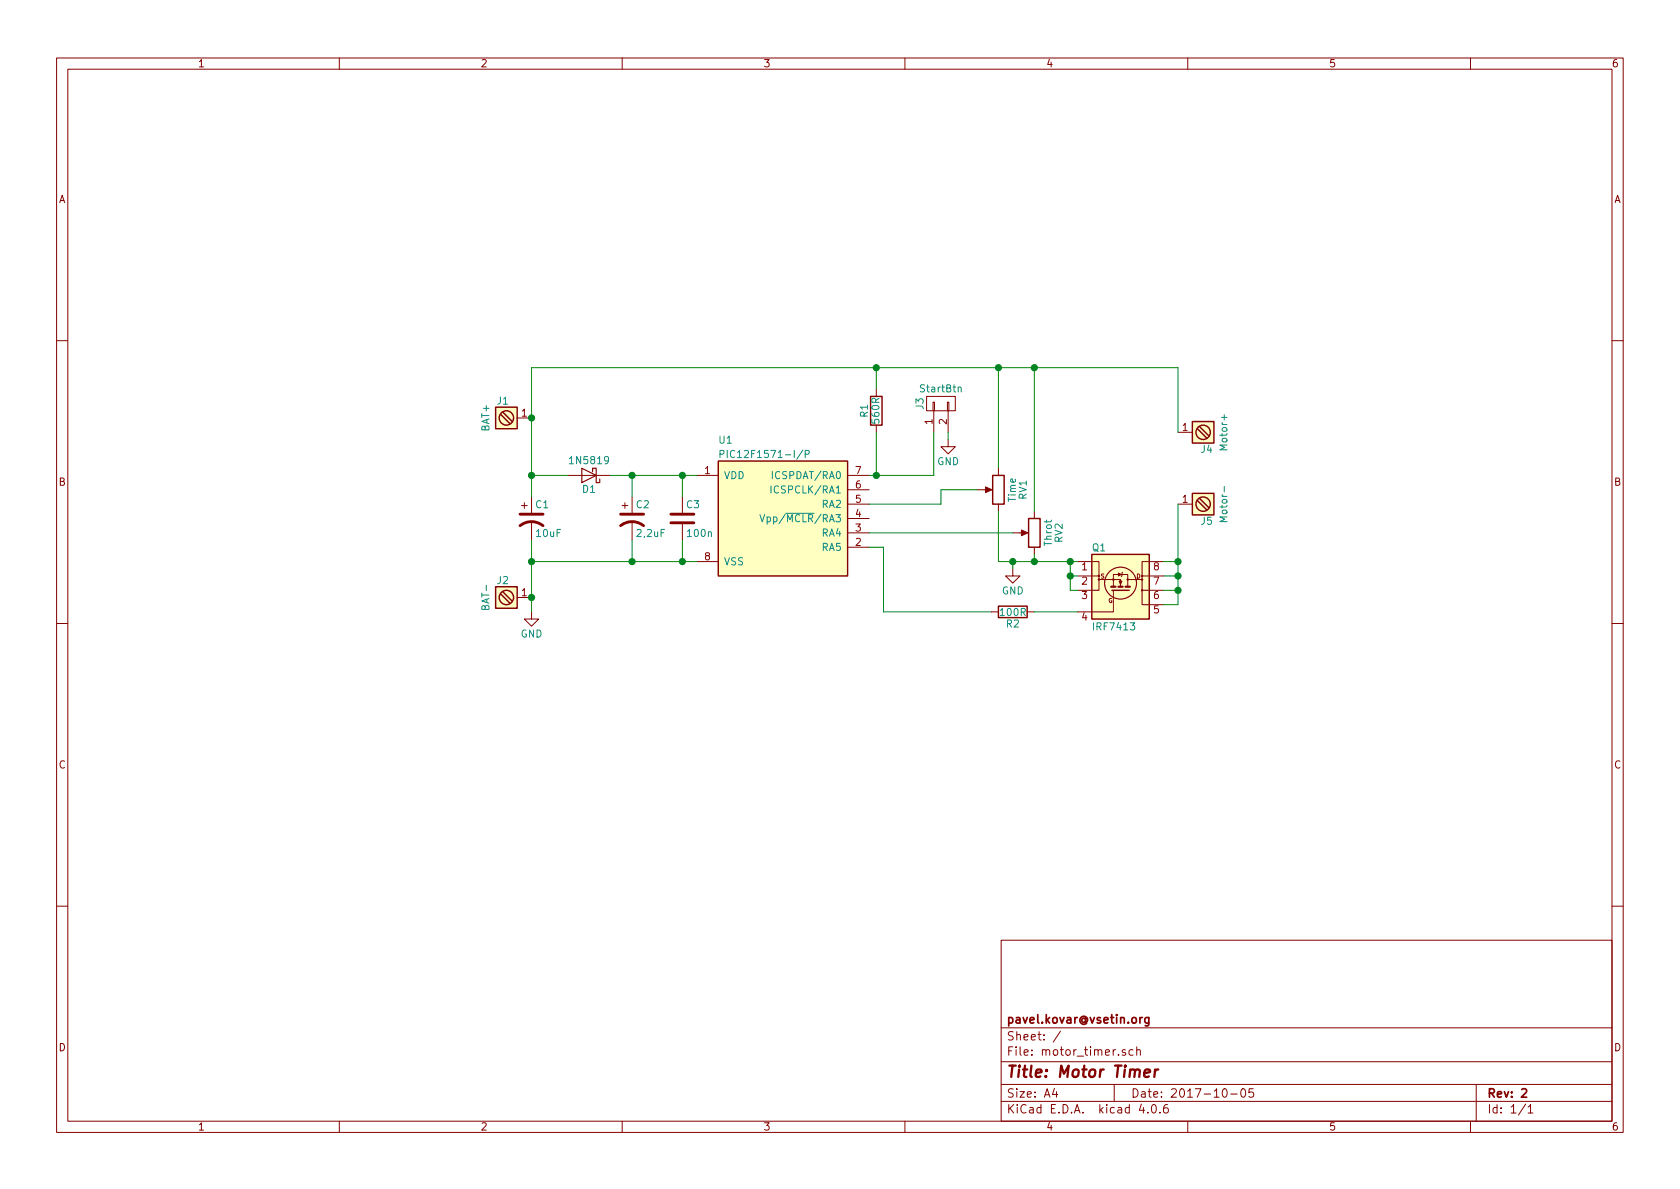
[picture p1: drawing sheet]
EESchema Schematic File Version 2
LIBS:power
LIBS:device
LIBS:transistors
LIBS:conn
LIBS:linear
LIBS:regul
LIBS:74xx
LIBS:cmos4000
LIBS:adc-dac
LIBS:memory
LIBS:xilinx
LIBS:microcontrollers
LIBS:dsp
LIBS:microchip
LIBS:analog_switches
LIBS:motorola
LIBS:texas
LIBS:intel
LIBS:audio
LIBS:interface
LIBS:digital-audio
LIBS:philips
LIBS:display
LIBS:cypress
LIBS:siliconi
LIBS:opto
LIBS:atmel
LIBS:contrib
LIBS:valves
LIBS:microchip_pic12mcu
LIBS:motor_timer-cache
EELAYER 25 0
EELAYER END
$Descr A4 11693 8268
encoding utf-8
Sheet 1 1
Title "Motor Timer"
Date "2017-10-05"
Rev "2"
Comp "pavel.kovar@vsetin.org"
Comment1 ""
Comment2 ""
Comment3 ""
Comment4 ""
$EndDescr
$Comp
L PIC12(L)F1501-I/P U1
U 1 1
P 5450 3600
F 0 "U1" H 5000 4150 50  0000 L CNN
F 1 "PIC12F1571-I/P" H 5000 4050 50  0000 L CNN
F 2 "Housings_DIP:DIP-8_W7.62mm_LongPads" H 5000 3150 50  0001 L CIN
F 3 "" H 5450 3600 50  0001 C CNN
	1    5450 3600
	1    0    0    -1  
$EndComp
$Comp
L Screw_Terminal_1x01 J1
U 1 1
P 3500 2900
F 0 "J1" H 3500 3050 50  0000 C TNN
F 1 "BAT+" V 3350 2900 50  0000 C TNN
F 2 "SMD_Packages:1Pin" H 3500 2775 50  0001 C CNN
F 3 "" H 3500 2800 50  0001 C CNN
	1    3500 2900
	1    0    0    -1  
$EndComp
$Comp
L Screw_Terminal_1x01 J2
U 1 1
P 3500 4150
F 0 "J2" H 3500 4300 50  0000 C TNN
F 1 "BAT-" V 3350 4150 50  0000 C TNN
F 2 "SMD_Packages:1Pin" H 3500 4025 50  0001 C CNN
F 3 "" H 3500 4050 50  0001 C CNN
	1    3500 4150
	1    0    0    -1  
$EndComp
$Comp
L Screw_Terminal_1x01 J4
U 1 1
P 8400 3000
F 0 "J4" H 8400 3150 50  0000 C TNN
F 1 "Motor+" V 8250 3000 50  0000 C TNN
F 2 "SMD_Packages:1Pin" H 8400 2875 50  0001 C CNN
F 3 "" H 8400 2900 50  0001 C CNN
	1    8400 3000
	-1   0    0    1   
$EndComp
$Comp
L Screw_Terminal_1x01 J5
U 1 1
P 8400 3500
F 0 "J5" H 8400 3650 50  0000 C TNN
F 1 "Motor-" V 8250 3500 50  0000 C TNN
F 2 "SMD_Packages:1Pin" H 8400 3375 50  0001 C CNN
F 3 "" H 8400 3400 50  0001 C CNN
	1    8400 3500
	-1   0    0    1   
$EndComp
$Comp
L CP1 C1
U 1 1
P 3700 3600
F 0 "C1" H 3725 3700 50  0000 L CNN
F 1 "10uF" H 3725 3500 50  0000 L CNN
F 2 "Capacitors_Tantalum_SMD:CP_Tantalum_Case-B_EIA-3528-21_Hand" H 3700 3600 50  0001 C CNN
F 3 "" H 3700 3600 50  0001 C CNN
	1    3700 3600
	1    0    0    -1  
$EndComp
$Comp
L CP1 C2
U 1 1
P 4400 3600
F 0 "C2" H 4425 3700 50  0000 L CNN
F 1 "2,2uF" H 4425 3500 50  0000 L CNN
F 2 "Capacitors_Tantalum_SMD:CP_Tantalum_Case-B_EIA-3528-21_Hand" H 4400 3600 50  0001 C CNN
F 3 "" H 4400 3600 50  0001 C CNN
	1    4400 3600
	1    0    0    -1  
$EndComp
$Comp
L C C3
U 1 1
P 4750 3600
F 0 "C3" H 4775 3700 50  0000 L CNN
F 1 "100n" H 4775 3500 50  0000 L CNN
F 2 "Capacitors_SMD:C_1206_HandSoldering" H 4788 3450 50  0001 C CNN
F 3 "" H 4750 3600 50  0001 C CNN
	1    4750 3600
	1    0    0    -1  
$EndComp
$Comp
L CONN_01X02 J3
U 1 1
P 6550 2800
F 0 "J3" H 6550 2950 50  0000 C CNN
F 1 "StartBtn" V 6650 2800 50  0000 C CNN
F 2 "Pin_Headers:Pin_Header_Straight_2x01_Pitch2.54mm" H 6550 2800 50  0001 C CNN
F 3 "" H 6550 2800 50  0001 C CNN
	1    6550 2800
	0    -1   -1   0   
$EndComp
$Comp
L D_Schottky D1
U 1 1
P 4100 3300
F 0 "D1" H 4100 3400 50  0000 C CNN
F 1 "1N5819" H 4100 3200 50  0000 C CNN
F 2 "Diodes_SMD:D_MiniMELF_Handsoldering" H 4100 3300 50  0001 C CNN
F 3 "" H 4100 3300 50  0001 C CNN
	1    4100 3300
	-1   0    0    1   
$EndComp
$Comp
L POT RV1
U 1 1
P 6950 3400
F 0 "RV1" V 6775 3400 50  0000 C CNN
F 1 "Time" V 6850 3400 50  0000 C CNN
F 2 "Potentiometers:Potentiometer_Trimmer_ACP_CA9h2.5_Vertical_Px2.5mm_Py5.0mm" H 6950 3400 50  0001 C CNN
F 3 "" H 6950 3400 50  0001 C CNN
	1    6950 3400
	-1   0    0    1   
$EndComp
$Comp
L POT RV2
U 1 1
P 7200 3700
F 0 "RV2" V 7025 3700 50  0000 C CNN
F 1 "Throt" V 7100 3700 50  0000 C CNN
F 2 "Potentiometers:Potentiometer_Trimmer_ACP_CA9h2.5_Vertical_Px2.5mm_Py5.0mm" H 7200 3700 50  0001 C CNN
F 3 "" H 7200 3700 50  0001 C CNN
	1    7200 3700
	-1   0    0    1   
$EndComp
$Comp
L GND #PWR01
U 1 1
P 3700 4250
F 0 "#PWR01" H 3700 4000 50  0001 C CNN
F 1 "GND" H 3700 4100 50  0000 C CNN
F 2 "" H 3700 4250 50  0001 C CNN
F 3 "" H 3700 4250 50  0001 C CNN
	1    3700 4250
	1    0    0    -1  
$EndComp
$Comp
L GND #PWR02
U 1 1
P 7050 3950
F 0 "#PWR02" H 7050 3700 50  0001 C CNN
F 1 "GND" H 7050 3800 50  0000 C CNN
F 2 "" H 7050 3950 50  0001 C CNN
F 3 "" H 7050 3950 50  0001 C CNN
	1    7050 3950
	1    0    0    -1  
$EndComp
$Comp
L GND #PWR03
U 1 1
P 6600 3050
F 0 "#PWR03" H 6600 2800 50  0001 C CNN
F 1 "GND" H 6600 2900 50  0000 C CNN
F 2 "" H 6600 3050 50  0001 C CNN
F 3 "" H 6600 3050 50  0001 C CNN
	1    6600 3050
	1    0    0    -1  
$EndComp
Wire Wire Line
	3700 3750 3700 4250
Wire Wire Line
	4850 3900 3700 3900
Connection ~ 3700 3900
Wire Wire Line
	4400 3750 4400 3900
Connection ~ 4400 3900
Wire Wire Line
	4750 3750 4750 3900
Connection ~ 4750 3900
Connection ~ 3700 4150
Wire Wire Line
	3700 2550 3700 3450
Connection ~ 3700 3300
Wire Wire Line
	4750 3300 4750 3450
Connection ~ 4750 3300
Wire Wire Line
	4400 3450 4400 3300
Connection ~ 4400 3300
Wire Wire Line
	3700 3300 3950 3300
Wire Wire Line
	4250 3300 4850 3300
Wire Wire Line
	6050 3500 6550 3500
Wire Wire Line
	6550 3500 6550 3400
Wire Wire Line
	6550 3400 6800 3400
Wire Wire Line
	6050 3700 7050 3700
Connection ~ 3700 2900
Wire Wire Line
	6950 3250 6950 2550
Connection ~ 6950 2550
Wire Wire Line
	7200 2550 7200 3550
Connection ~ 7200 2550
Wire Wire Line
	3700 2550 8200 2550
Wire Wire Line
	6600 3000 6600 3050
Wire Wire Line
	6050 3800 6150 3800
Wire Wire Line
	6150 3800 6150 4250
Wire Wire Line
	6050 3300 6500 3300
Wire Wire Line
	6500 3300 6500 3000
$Comp
L R R1
U 1 1
P 6100 2850
F 0 "R1" V 6180 2850 50  0000 C CNN
F 1 "560R" V 6100 2850 50  0000 C CNN
F 2 "Resistors_SMD:R_1206_HandSoldering" V 6030 2850 50  0001 C CNN
F 3 "" H 6100 2850 50  0001 C CNN
	1    6100 2850
	-1   0    0    1   
$EndComp
Wire Wire Line
	6100 3000 6100 3300
Connection ~ 6100 3300
Wire Wire Line
	6100 2700 6100 2550
Connection ~ 6100 2550
Wire Wire Line
	8200 2550 8200 3000
$Comp
L R R2
U 1 1
P 7050 4250
F 0 "R2" V 7130 4250 50  0000 C CNN
F 1 "100R" V 7050 4250 50  0000 C CNN
F 2 "Resistors_SMD:R_1206_HandSoldering" V 6980 4250 50  0001 C CNN
F 3 "" H 7050 4250 50  0001 C CNN
	1    7050 4250
	0    1    1    0   
$EndComp
Wire Wire Line
	6150 4250 6900 4250
$Comp
L IRF7607PBF Q1
U 1 1
P 7800 4100
F 0 "Q1" H 7600 4400 50  0000 L CNN
F 1 "IRF7413" H 7600 3850 50  0000 L CNN
F 2 "Housings_SSOP:MSOP-8_3x3mm_Pitch0.65mm" H 7800 4300 50  0001 C CIN
F 3 "" V 7800 4100 50  0001 L CNN
	1    7800 4100
	1    0    0    -1  
$EndComp
Wire Wire Line
	7200 4250 7500 4250
Wire Wire Line
	7500 3900 6950 3900
Wire Wire Line
	6950 3900 6950 3550
Wire Wire Line
	7200 3850 7200 3900
Connection ~ 7200 3900
Wire Wire Line
	7050 3950 7050 3900
Connection ~ 7050 3900
Wire Wire Line
	7500 4100 7450 4100
Wire Wire Line
	7450 4100 7450 3900
Connection ~ 7450 3900
Wire Wire Line
	7500 4000 7450 4000
Connection ~ 7450 4000
Wire Wire Line
	8200 3500 8200 4200
Wire Wire Line
	8200 4200 8100 4200
Wire Wire Line
	8100 4100 8200 4100
Connection ~ 8200 4100
Wire Wire Line
	8100 4000 8200 4000
Connection ~ 8200 4000
Wire Wire Line
	8100 3900 8200 3900
Connection ~ 8200 3900
$EndSCHEMATC
